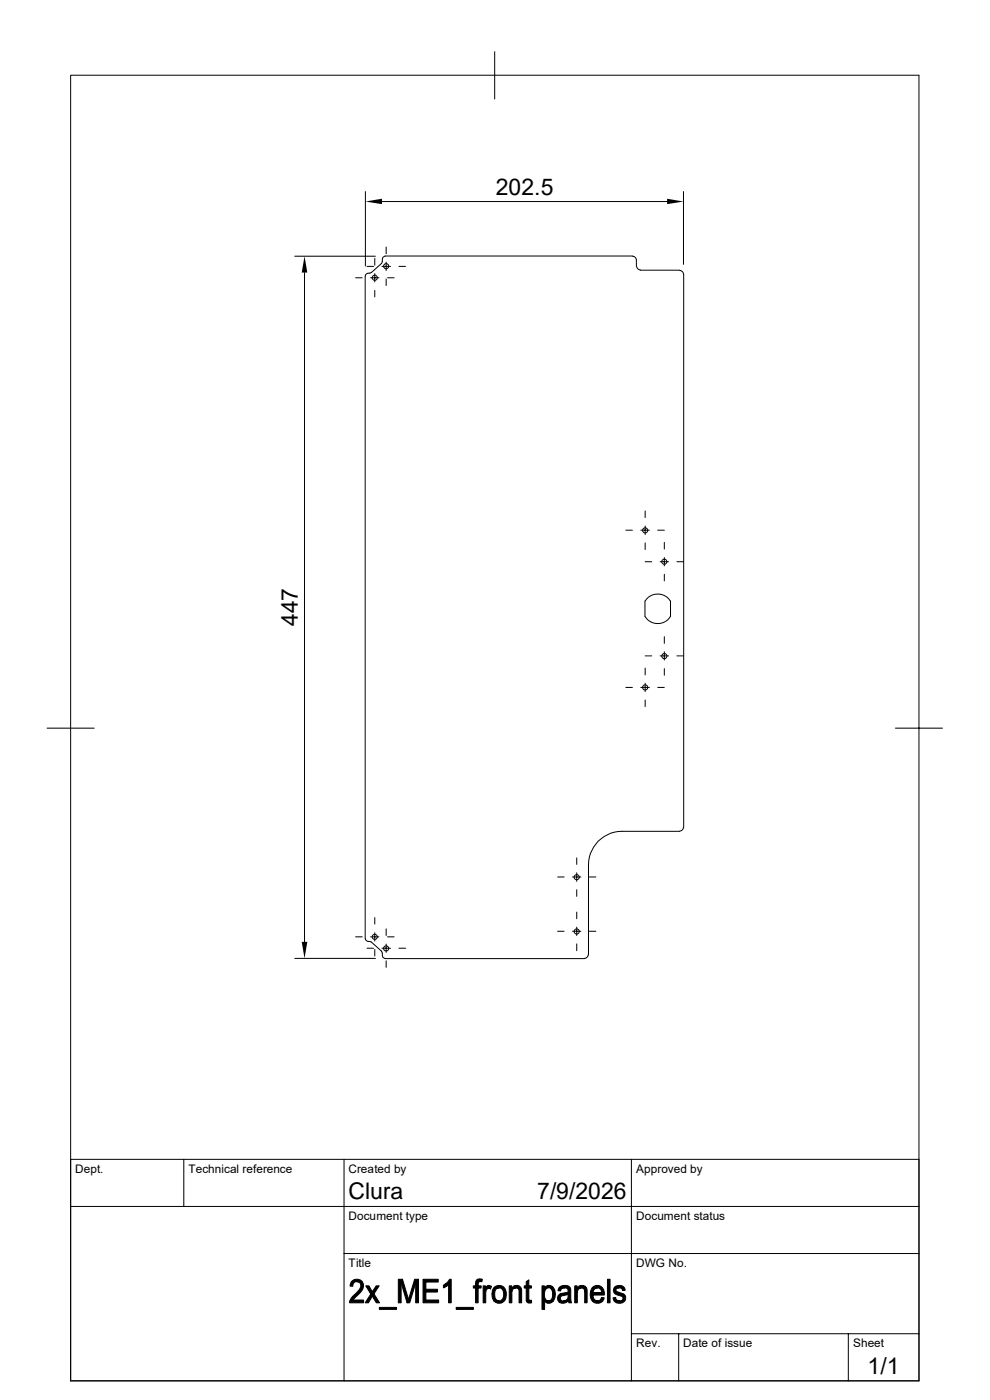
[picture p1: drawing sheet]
<svg xmlns="http://www.w3.org/2000/svg" width="210mm" height="297mm" viewBox="0 0 210 297" stroke-linecap="round" stroke-linejoin="round" font-family="sans-serif">
<g fill="none" stroke="#000" stroke-width=".21">
<path d="M15 16h179.9v276.9h-179.9zM104.9 11v10M62.5 54.4h17.1M64.6 57.8v142M75.4 58.9h1.4M77.5 58.5v140.6M77.5 40.6v15.8M77.9 56.5h1.3M78.1 58l-.4 .2-.2 .3M78.1 58h.4M78.6 58.9h1.8M79.5 54.8v1.5"/>
<path d="M79.5 58v1.8M80.9 55.9l-2.1 1.9-.3 .1M81 42.8h60.5M81 56.5h1.8M81.1 54.9l-.2 1M81.7 54.4l-.4 .1-.1 .4M81.7 54.3h52.5M81.9 52.4v1.4M81.9 55.6v1.8M81.9 59.2v1.4M82.2 58.9h1.4M84.6 56.5h1.4"/>
<path d="M134.2 54.4l.7 .3 .2 2 .2 .3 .5 .3M135.8 57.3h8.4M144.2 57.4l.7 .3 .1 .5M145 40.6v15.5M145 58.2v117.3M79.5 61.6v1.4M132.8 112.5h1.4M135.9 112.5h1.9M136.9 108.4v1.4M136.9 111.6v1.8M136.9 115.2v1.4M136.9 119.2h1.4"/>
<path d="M139.5 112.5h1.4M140 119.2h1.8M140.9 115.1v1.4M140.9 118.3v1.8M143.6 119.2h1.4M136.8 127.5v3.3M136.9 139.1h1.4M136.9 127.5a3.1 3.1 0 0 1 5.3 0M136.9 130.8a3.1 3.1 0 0 0 5.3 0M140 139.1h1.8M140.9 121.8v1.4M140.9 135.1v1.4"/>
<path d="M140.9 138.3v1.7M142.2 127.5v3.3M143.6 139.1h1.4M10 154.5h10M132.8 145.8h1.4M135.9 145.8h1.9M136.9 141.7v1.5M136.9 144.9v1.8M136.9 148.5v1.4M139.5 145.8h1.4M140.9 141.9v1.4M189.9 154.5h10"/>
<path d="M145 175.5l-.3 .6-.5 .2-12.2 .1a7.1 7.1 0 0 0-7.2 7.1v19M75.4 198.8h1.4M77.5 199.1l.2 .4 .4 .2M78.1 199.7h.4M78.5 199.8l.3 .1 2.1 1.9M78.6 198.8h1.8M79.5 194.6v1.4M79.5 197.9v1.7M81.9 197.1v1.4M82.2 198.8h1.4M118.3 186.1h1.4M118.3 197.6h1.4"/>
<path d="M121.5 186.1h1.7M121.5 197.6h1.7M122.3 182v1.4M122.3 185.2v1.8M122.3 188.8v1.4M122.3 193.5v1.4M122.3 196.7v1.8M125 186.1h1.4M125 197.6h1.4M62.5 203.3h17.1M77.9 201.2h1.3M79.5 201.4v1.4"/>
<path d="M80.9 201.8l.2 1M81 201.2h1.8M81.2 202.8l.1 .4 .4 .1M81.7 203.4h42.3M81.9 200.3v1.8M81.9 203.8v1.4M84.6 201.2h1.4M122.3 200.2v1.5M124.8 202.5l-.3 .6-.5 .2M15 255.9h179.9M39 246v9.9M73 246v46.9"/>
<path d="M133.9 246v46.9M194.9 246h-179.9v46.9M73 265.9h121.9M133.9 283h61M144 283v9.9M180 283v9.9"/>
<circle cx="79.5" cy="58.9" r=".55"/>
<circle cx="81.9" cy="56.5" r=".55"/>
<circle cx="136.9" cy="112.5" r=".55"/>
<circle cx="140.9" cy="119.2" r=".55"/>
<circle cx="140.9" cy="139.2" r=".55"/>
<circle cx="136.9" cy="145.8" r=".55"/>
<circle cx="79.5" cy="198.8" r=".55"/>
<circle cx="122.3" cy="197.6" r=".55"/>
<circle cx="122.3" cy="186.1" r=".55"/>
<circle cx="81.9" cy="201.2" r=".55"/>
</g>
<g fill="#000" stroke="#000" stroke-width=".21">
<path d="M74.7 271.7a1.53 1.53 0 0 1 2.1 .2h-1.5l-.4 .5-.1 .5-.5-.1 .2-.8z" fill-rule="evenodd"/>
<path d="M75.7 271.9h1.1a2 2 0 0 1-.7 2.7l-1.2 1.2h2.2v.6h-2.9a3.8 3.8 0 0 1 1.7-2.4 1.26 1.26 0 0 0 .1-2.1z" fill-rule="evenodd"/>
<path d="M77.6 272.8h.7l2.2 3.6h-.7z" fill-rule="evenodd"/>
<path d="M78.7 274.5l.3 .5-.9 1.4h-.6z" fill-rule="evenodd"/>
<path d="M79.8 272.8h.6l-1.1 1.7-.3-.5z" fill-rule="evenodd"/>
<path d="M80.5 277.4h3.6v.4h-3.6z" fill-rule="evenodd"/>
<path d="M84.5 271.4h.9l-.3 .8v4.2h-.6z" fill-rule="evenodd"/>
<path d="M85.4 271.4l1.3 4.2-.3 .8-1.3-4.2z" fill-rule="evenodd"/>
<path d="M88 271.4h.8l-.6 .8-1.3 4.2h-.5z" fill-rule="evenodd"/>
<path d="M88.8 271.4v5h-.6v-4.2z" fill-rule="evenodd"/>
<path d="M89.7 271.4h3.3v.6h-2.7v1.5h2.5v.6h-2.5v1.7h2.7v.6h-3.3z" fill-rule="evenodd"/>
<path d="M94.1 272.6l.3-.1h.8l-1.1 .7z" fill-rule="evenodd"/>
<path d="M95.4 271.4h.3v5h-.5v-3.9h-.8z" fill-rule="evenodd"/>
<path d="M96.8 277.4h3.6v.4h-3.6z" fill-rule="evenodd"/>
<path d="M101 271.9h.9a.6 .6 0 0 0-.5 .9h.7v.5h-.7v3.1h-.5v-3.1h-.5v-.5h.5z" fill-rule="evenodd"/>
<path d="M101.1 271.5l.6-.2 .6 .1-.1 .5h-1.2z" fill-rule="evenodd"/>
<path d="M102.5 272.8h.5v.5h.7h-.2a1.11 1.11 0 0 0-.5 1.2v1.9h-.5z" fill-rule="evenodd"/>
<path d="M103.3 272.9l.2-.2 .8 .2-.2 .6-1.1-.2z" fill-rule="evenodd"/>
<path d="M104.7 273.3l1.2-.1a1.25 1.25 0 0 0-.9 1.8l.1 .5 .4 .4 .4 .1h-1.1a2.84 2.84 0 0 1-.1-2.7z" fill-rule="evenodd"/>
<path d="M104.9 273a1.58 1.58 0 0 1 1.9 0 1.58 1.58 0 0 1 .6 1.7 1.53 1.53 0 0 1-.8 1.6 1.53 1.53 0 0 1-1.8-.3h1.1a1.42 1.42 0 0 0 .8-2.1l-.4-.6-1.5-.1z" fill-rule="evenodd"/>
<path d="M108 272.8h.5v.5h.6l-.3 .2-.2 .7v2.2h-.6z" fill-rule="evenodd"/>
<path d="M108.6 273.2h.9l-1 .1z" fill-rule="evenodd"/>
<path d="M108.8 273a1.14 1.14 0 0 1 1.4-.1 1.14 1.14 0 0 1 .5 1.3v2.2h-.6v-2.2a.71 .71 0 0 0-.6-1h-.9z" fill-rule="evenodd"/>
<path d="M111.6 271.9l.6-.4v1.3h.5v.5h-.5v2.4l.3 .2h-.9v-2.6h-.4v-.5h.4z" fill-rule="evenodd"/>
<path d="M111.6 275.9l1.1-.1 .1 .6h-.4a.64 .64 0 0 1-.8-.5z" fill-rule="evenodd"/>
<path d="M115 272.8h.5v.5h.5a1.85 1.85 0 0 0 .1 2.7h1.2h-1.8v1.8h-.5z" fill-rule="evenodd"/>
<path d="M115.6 273.1l.8 .1-.9 .1z" fill-rule="evenodd"/>
<path d="M115.7 273a1.29 1.29 0 0 1 1.5-.1 1.29 1.29 0 0 1 .6 1.4l-.1 1-.3 .6-1.1 .1a1.39 1.39 0 0 0 .9-1.9l-.2-.6-.3-.2-1.1-.2z" fill-rule="evenodd"/>
<path d="M115.5 276h1.8a1.12 1.12 0 0 1-1.8 0z" fill-rule="evenodd"/>
<path d="M118.6 273.2h1.2a.68 .68 0 0 0-.9 .7l-.5-.1z" fill-rule="evenodd"/>
<path d="M118.6 274.7l.2-.2 1.7 .1-.8 .2a.62 .62 0 0 0-.8 .5 .62 .62 0 0 0 .6 .7l1 .1a1.19 1.19 0 0 1-1.5 .3 1.19 1.19 0 0 1-.6-1.4z" fill-rule="evenodd"/>
<path d="M118.7 273.1a1.52 1.52 0 0 1 2.3 .3l.1 2.2 .1 .8h-.5l-.1-.4-.7-.1 .5-.4 .1-.9-1.7-.1 1-.2a.54 .54 0 0 0 .7-.5 .54 .54 0 0 0-.5-.6h-1.4z" fill-rule="evenodd"/>
<path d="M119.5 276h1.1z" fill-rule="evenodd"/>
<path d="M121.9 272.8h.5v.5h.6l-.3 .2-.2 .5v2.4h-.6z" fill-rule="evenodd"/>
<path d="M122.5 273.2h.9l-1 .1z" fill-rule="evenodd"/>
<path d="M122.7 273a1.14 1.14 0 0 1 1.4-.1 1.14 1.14 0 0 1 .4 1.3v2.2h-.5v-2.2a.76 .76 0 0 0-.6-1h-.9z" fill-rule="evenodd"/>
<path d="M125.6 273.2h1.1l-.6 .3-.3 .7 2.4 .1v.3v.1h-2.4l.2 .8 .3 .3 .5 .2h-1.2a2.63 2.63 0 0 1 0-2.8z" fill-rule="evenodd"/>
<path d="M125.8 273a1.47 1.47 0 0 1 1.6-.1 1.47 1.47 0 0 1 .8 1.4l-2.4-.1h1.8l-.1-.5-.2-.3-.4-.2h-1.3z" fill-rule="evenodd"/>
<path d="M125.6 276h1.3l.5-.3 .2-.4h.6a1.47 1.47 0 0 1-1.1 1.2 1.47 1.47 0 0 1-1.5-.5z" fill-rule="evenodd"/>
<path d="M128.9 271.4h.5v5h-.5z" fill-rule="evenodd"/>
<path d="M130.3 273.2h1.1a.49 .49 0 0 0-.7 .4 .49 .49 0 0 0 .5 .6 1.46 1.46 0 0 1 1.5 1.1 1.37 1.37 0 0 1-1 1.2 1.37 1.37 0 0 1-1.4-.5h1.1a.57 .57 0 0 0 .8-.6 .57 .57 0 0 0-.8-.5 1.15 1.15 0 0 1-1.1-1.7z" fill-rule="evenodd"/>
<path d="M130 275.3h.6l.3 .5 .5 .2h-1.1z" fill-rule="evenodd"/>
<path d="M130.5 273a1.33 1.33 0 0 1 2.1 .7l-.5 .1a.6 .6 0 0 0-.7-.6h-1.1z" fill-rule="evenodd"/>
</g>
<path d="M64.6 54.4l.6 3.4h-1.2zM77.5 42.8l3.5-.6v1.1zM141.5 42.2l3.5 .6-3.5 .5zM64 199.8h1.2l-.6 3.5z" fill="#000"/>
<g font-size="4.9">
<text x="105.2" y="41.3">202.5</text>
<text x="63.2" y="132.8" transform="rotate(-90 63.2 132.8)">447</text>
<text x="73.9" y="254.5">Clura</text>
<text x="113.9" y="254.5">7/9/2026</text>
<text x="184.1" y="291.6">1/1</text>
</g>
<g font-size="2.5">
<text x="16" y="248.8">Dept.</text>
<text x="40" y="248.8">Technical reference</text>
<text x="74" y="248.8">Created by</text>
<text x="134.9" y="248.8">Approved by</text>
<text x="74" y="258.7">Document type</text>
<text x="135" y="258.7">Document status</text>
<text x="74" y="268.7">Title</text>
<text x="135" y="268.7">DWG No.</text>
<text x="135" y="285.8">Rev.</text>
<text x="145" y="285.8">Date of issue</text>
<text x="181" y="285.8">Sheet</text>
</g>
</svg>
